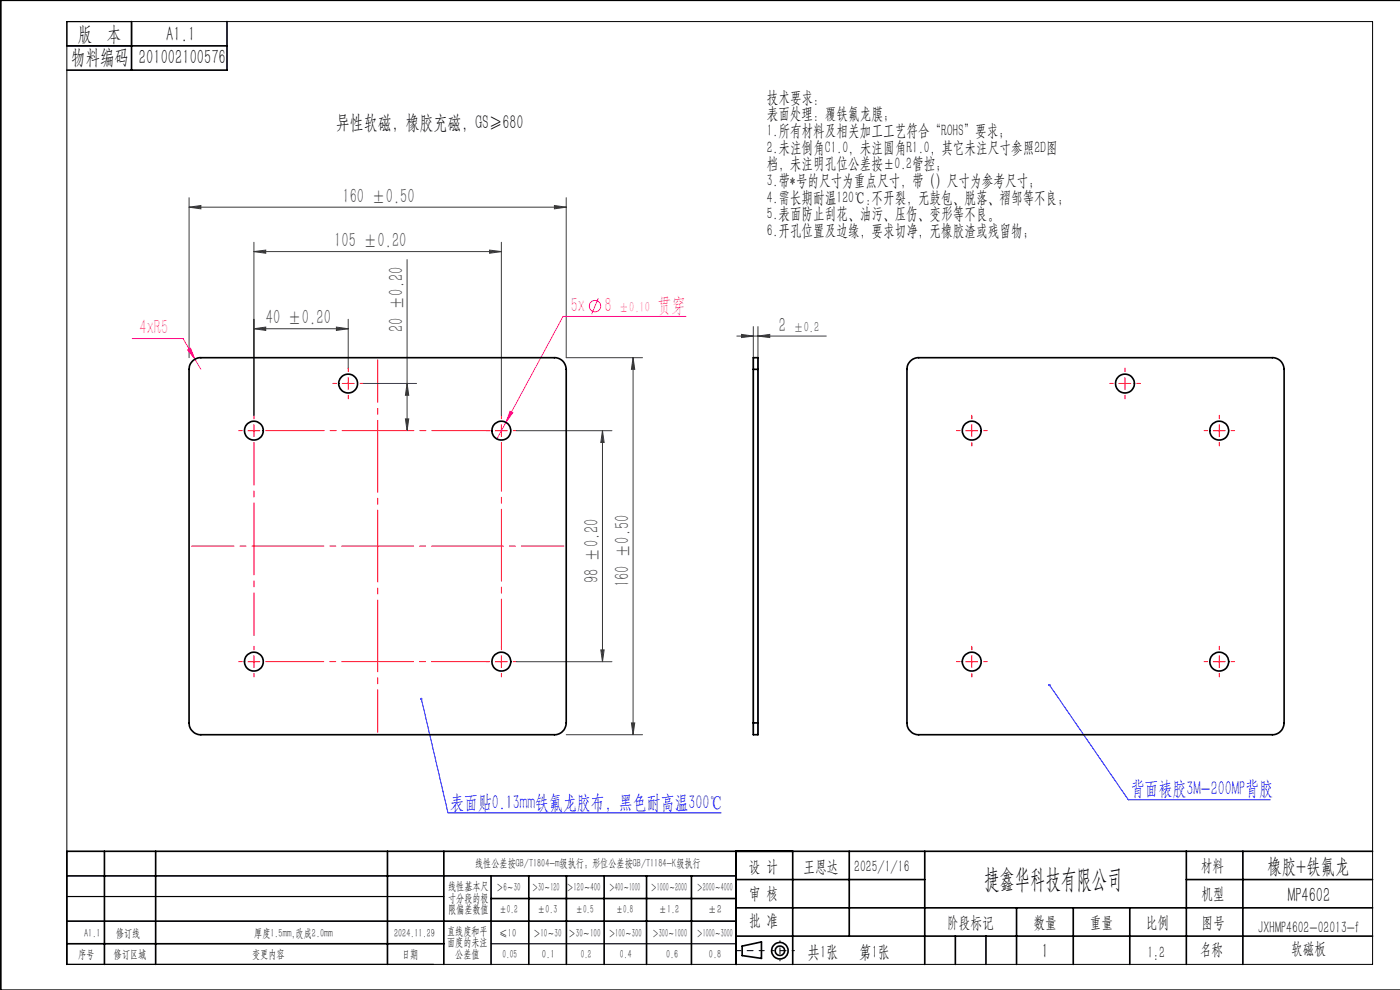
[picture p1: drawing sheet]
<svg xmlns="http://www.w3.org/2000/svg" width="297mm" height="210mm" viewBox="0 0 297 210" stroke-linecap="round" stroke-linejoin="round" font-family="sans-serif">
<g fill="none" stroke="#f0f" stroke-width=".21">
<path d="M28 71.8h10.8l2.5 4.4M39.8 74.2l.6-.3 .9 2.3zM41.3 76.2l1.3 2.1M126.9 63.2l-1.4 3.5M145.5 67.1h-26l-12.2 22.5M107.3 89.6l-1.9 3.5M108.2 87.2l.6 .4-1.5 2z"/>
<circle cx="126.2" cy="64.9" r="1.22"/>
</g>
<g fill="none" stroke="#000" stroke-width=".35">
<path d="M14.2 9.7h34M27.9 4.6v10.3M48.2 4.6v10.3h-34M297.1 .1h-296.9v209.9h296.9M14.2 195.4h142M14.2 185.8h142M22.2 180.6v24M33 180.6v24M82.2 180.6v24M94.2 180.6v24M104.2 185.8v18.8M104.2 190.6h52"/>
<path d="M112.2 185.8v18.8M120.2 185.8v18.8M128.2 185.8v18.8M137.2 185.8v18.8M146.7 185.8v18.8M156.2 180.6v24M156.2 186.6h40M156.2 198.6h135M156.2 192.6h135M168.2 180.6v24M180.2 180.6v18M196.2 180.6v24"/>
<path d="M202.7 198.6v6M209.2 198.6v6M215.7 192.6v12M227.7 192.6v12M239.7 192.6v12M251.7 186.6h39.5M251.7 180.6v24M263.7 180.6v24M291.2 180.6h-277v24M14.2 200.2h80M157.4 200.7l4.1-.9v3.5l-4.1-.6z"/>
<circle cx="165.5" cy="201.7" r="1.74"/>
<circle cx="165.5" cy="201.7" r="1"/>
</g>
<g fill="none" stroke="#3c3c3c" stroke-width=".21">
<path d="M40.1 43.9l2.5-.3v.7zM40.1 41.9v34M40.1 43.9h80M53.9 53.4l2.5-.4v.7zM53.9 51.4v36.7M53.9 53.4h52.5M86.4 55.1v36.3M103.9 53l2.5 .4-2.5 .3zM106.4 51.4v36.7M117.6 43.6l2.5 .3-2.5 .4zM120.1 41.9v34h16.2M53.9 69.7l2.5-.3v.7z"/>
<path d="M53.9 69.7h20M71.4 69.4l2.5 .3-2.5 .4zM73.9 67.7v10.4M134.3 75.9v79.9M134.3 75.9l.4 2.4h-.8zM156.3 71.3h19M157.3 70.9l2.5 .4-2.5 .3zM159.8 69.3v86.5M160.8 71.3l2.5-.4v.7zM160.8 69.3v86.5M77.1 81.3h11.3M86 88.9h.7l-.3 2.5z"/>
<path d="M86.4 81.3l.3 2.5h-.7zM109.6 91.4h20.2M127.8 91.4v49M127.8 91.4l.4 2.5h-.7zM127.5 137.9h.7l-.4 2.5zM109.6 140.4h20.2M120.1 155.8h16.2M133.9 153.3h.8l-.4 2.5z"/>
</g>
<g fill="none" stroke="#f00" stroke-width=".21" stroke-dasharray="15.2 1.3 1.3 1.3">
<path d="M73.9 78.8v-.7M238.7 78.8v-.7M51.4 91.3h-.8M53.9 88.8v-.7M71.4 81.3h-.8M73.9 83.8v.8M76.4 81.3h.7M103.9 91.3h-.8M106.4 88.8v-.7M108.9 91.3h.7M203.7 91.3h-.8M206.2 88.8v-.7"/>
<path d="M206.2 93.8v.8M208.7 91.3h.7M236.2 81.3h-.8M238.7 83.8v.8M241.2 81.3h.7M256.2 91.3h-.8M258.7 88.8v-.7M258.7 93.8v.8M261.2 91.3h.7M53.9 137.8v-.7M106.4 137.8v-.7M206.2 137.8v-.7"/>
<path d="M258.7 137.8v-.7M51.4 140.3h-.8M53.9 142.8v.8M103.9 140.3h-.8M106.4 142.8v.8M108.9 140.3h.7M203.7 140.3h-.8M206.2 142.8v.8M208.7 140.3h.7M256.2 140.3h-.8M258.7 142.8v.8M261.2 140.3h.7"/>
</g>
<path d="M53.9 93.8v41M40.6 115.8h79M80.1 155.3v-79" fill="none" stroke="#f00" stroke-width=".21" stroke-dasharray="15.2 1.3 1.3 1.3" stroke-dashoffset="6.2"/>
<path d="M56.4 91.3h47.6M56.4 140.3h47.4" fill="none" stroke="#f00" stroke-width=".21" stroke-dasharray="15.2 1.3 1.3 1.3" stroke-dashoffset="2.9"/>
<path d="M106.4 93.8v43.7" fill="none" stroke="#f00" stroke-width=".21" stroke-dasharray="15.2 1.3 1.3 1.3" stroke-dashoffset="4.9"/>
<g fill="none" stroke="#f00" stroke-width=".21">
<path d="M52.6 91.4h2.5M53.9 90.1v2.5M72.6 81.3h2.5M73.9 80.1v2.5M105.1 91.4h2.5M106.4 90.1v2.5M204.9 91.4h2.5M206.2 90.1v2.5M237.4 81.3h2.5M238.7 80.1v2.5M257.4 91.4h2.5M258.7 90.1v2.5"/>
<path d="M53.9 139.1v2.5M106.4 139.1v2.5M206.2 139.1v2.5M258.7 139.1v2.5M52.6 140.4h2.5M105.1 140.4h2.5M204.9 140.4h2.5M257.4 140.4h2.5"/>
</g>
<path d="M89.4 148.3l5.6 24.1h58M222.6 145.3l16.8 24.3h30.1" fill="none" stroke="#00f" stroke-width=".21"/>
<path d="M162.1 201.7h-6" fill="none" stroke="#000" stroke-width=".21" stroke-dasharray="15.2 1.3 1.3 1.3" stroke-dashoffset="14.1"/>
<path d="M168.5 201.7h-4.8" fill="none" stroke="#000" stroke-width=".21" stroke-dasharray="15.2 1.3 1.3 1.3" stroke-dashoffset="14.7"/>
<path d="M165.5 199.6v4.2" fill="none" stroke="#000" stroke-width=".21" stroke-dasharray="15.2 1.3 1.3 1.3" stroke-dashoffset="15"/>
<path d="M14.2 4.6h13.7v5.1h-13.7zM14.2 190.2h80M14.2 204.6h77.8M104.2 200.2h52" fill="none" stroke="#000" stroke-width=".25"/>
<path d="M14.2 4.6h277v200h-277z" fill="none" stroke="#000" stroke-width=".21"/>
<path d="M89.2 148.1a.24 .24 0 0 0 .1 .4 .24 .24 0 0 0 .3-.2 .24 .24 0 0 0-.3-.3l.1 .3-.1-.3zM222.4 145.2a.24 .24 0 0 0 0 .4 .24 .24 0 0 0 .4-.2 .24 .24 0 0 0-.3-.3l.1 .2z" fill="#00f"/>
<g fill="#3c3c3c">
<path d="M157.3 70.9l2.5 .4-2.5 .3zM160.8 71.3l2.5-.4v.7z"/>
<path d="M40.1 43.9l2.5-.3v.7zM117.6 43.6l2.5 .3-2.5 .4z"/>
<path d="M103.9 53l2.5 .4-2.5 .3zM53.9 53.4l2.5-.4v.7zM71.4 69.4l2.5 .3-2.5 .4zM53.9 69.7l2.5-.3v.7z"/>
<path d="M86.4 81.3l.3 2.5h-.7zM86 88.9h.7l-.3 2.5z"/>
<path d="M134.3 75.9l.4 2.4h-.8zM133.9 153.3h.8l-.4 2.5zM127.8 91.4l.4 2.5h-.7zM127.5 137.9h.7l-.4 2.5z"/>
</g>
<path d="M108.2 87.2l-.9 2.4 1.5-2zM39.8 74.2l1.5 2-.9-2.3z" fill="#f0f"/>
<g fill="none" stroke="#000" stroke-width=".35">
<path d="M40.9 76.6l.4-.4 1-.3h75.3a2.47 2.47 0 0 1 2.5 2.4v75a2.53 2.53 0 0 1-2.5 2.5h-75a2.53 2.53 0 0 1-2.5-2.5v-75l.2-.9zM159.8 78.3v-2.4h1v2.4M159.8 78.3h1M159.8 78.3v75M160.8 78.3v75M193.1 76.6l.5-.4 1-.3h75.3a2.47 2.47 0 0 1 2.5 2.4v75a2.53 2.53 0 0 1-2.5 2.5h-75a2.53 2.53 0 0 1-2.5-2.5v-75l.2-.9zM159.8 153.3v2.5h1v-2.5M159.8 153.3h1"/>
<circle cx="53.9" cy="91.4" r="1.99"/>
<circle cx="73.9" cy="81.4" r="2"/>
<circle cx="106.4" cy="91.4" r="2"/>
<circle cx="206.2" cy="91.4" r="1.99"/>
<circle cx="238.7" cy="81.4" r="2.01"/>
<circle cx="258.6" cy="91.4" r="2"/>
<circle cx="53.9" cy="140.4" r="1.99"/>
<circle cx="106.4" cy="140.4" r="2"/>
<circle cx="206.1" cy="140.4" r="1.99"/>
<circle cx="258.7" cy="140.4" r="2"/>
</g>
<text font-size="5.6" x="208.8" y="188.3">捷鑫华科技有限公司</text>
<g font-size="4.4">
<text x="16.5" y="8.6">版 本</text>
<text x="35.3" y="8.6">A1.1</text>
<text x="15.1" y="13.7">物料编码</text>
<text x="29.5" y="13.7">201002100576</text>
<text x="268.9" y="185.2">橡胶+铁氟龙</text>
<text x="273.2" y="191.3">MP4602</text>
<text x="221" y="203.2">1</text>
</g>
<g font-size="4.4" fill="#3c3c3c">
<text x="72.6" y="43.1">160 ±0.50</text>
<text x="70.9" y="52.5">105 ±0.20</text>
<text x="56.4" y="68.8">40 ±0.20</text>
<text x="85.5" y="70.4" transform="rotate(-90 85.5 70.4)">20 ±0.20</text>
<text x="165.2" y="70.4">2</text>
<text x="127" y="123.7" transform="rotate(-90 127 123.7)">98 ±0.20</text>
<text x="133.4" y="124.5" transform="rotate(-90 133.4 124.5)">160 ±0.50</text>
</g>
<g font-size="4.4" fill="#f0f">
<text x="29.6" y="70.9">4xR5</text>
<text x="121.1" y="66.2">5x</text>
<text x="128.2" y="66.2">8</text>
<text x="139.4" y="66.2">贯穿</text>
</g>
<text font-size="4.2" x="71.3" y="27.5">异性软磁，橡胶充磁，GS≥680</text>
<g font-size="4.2" fill="#00f">
<text x="95.5" y="171.6">表面贴0.13mm铁氟龙胶布，黑色耐高温300℃</text>
<text x="239.9" y="168.7">背面裱胶3M-200MP背胶</text>
</g>
<g font-size="3.8">
<text x="171.3" y="203.2">共1张</text>
<text x="182.3" y="203.2">第1张</text>
</g>
<g font-size="3.5">
<text x="162.7" y="21.8">技术要求：</text>
<text x="162.7" y="25.3">表面处理：覆铁氟龙膜；</text>
<text x="162.7" y="28.9">1.所有材料及相关加工工艺符合“ROHS”要求；</text>
<text x="162.7" y="32.4">2.未注倒角C1.0，未注圆角R1.0，其它未注尺寸参照2D图</text>
<text x="162.7" y="35.9">档，未注明孔位公差按±0.2管控；</text>
<text x="162.7" y="39.5">3.带*号的尺寸为重点尺寸，带（）尺寸为参考尺寸；</text>
<text x="162.7" y="43">4.需长期耐温120℃:不开裂，无鼓包、脱落、褶邹等不良；</text>
<text x="162.7" y="46.5">5.表面防止刮花、油污、压伤、变形等不良。</text>
<text x="162.7" y="50">6.开孔位置及边缘，要求切净，无橡胶渣或残留物；</text>
<text x="158.9" y="184.9">设 计</text>
<text x="170.5" y="184.9">王恩达</text>
<text x="181.2" y="184.9">2025/1/16</text>
<text x="254.7" y="184.7">材料</text>
<text x="158.9" y="190.8">审 核</text>
<text x="254.9" y="190.7">机型</text>
<text x="158.9" y="196.5">批 准</text>
<text x="200.9" y="196.9">阶段标记</text>
<text x="219.3" y="196.9">数量</text>
<text x="231.2" y="196.9">重量</text>
<text x="243.1" y="196.9">比例</text>
<text x="254.9" y="196.9">图号</text>
<text x="266.9" y="197.9">JXHMP4602-02013-f</text>
<text x="243.4" y="203.2">1:2</text>
<text x="254.5" y="202.5">名称</text>
<text x="273.9" y="202.4">软磁板</text>
</g>
<text font-size="3.1" fill="#f0f" x="131.3" y="66.2">±0.10</text>
<text font-size="3.1" fill="#3c3c3c" x="168.3" y="70.4">±0.2</text>
<g font-size="2.5">
<text x="100.8" y="184">线性公差按GB/T1804-m级执行；形位公差按GB/T1184-K级执行</text>
<text x="95.1" y="188.8">线性基本尺</text>
<text x="95.1" y="191.3">寸分段的极</text>
<text x="105.3" y="189.1">＞6～30</text>
<text x="112.9" y="189.1">＞30～120</text>
<text x="120.2" y="188.9">＞120～400</text>
<text x="129.2" y="188.9">＞400～1000</text>
<text x="138.1" y="189.1">＞1000～2000</text>
<text x="147.8" y="189.1">＞2000～4000</text>
<text x="95.1" y="193.8">限偏差数值</text>
<text x="105.9" y="193.8">±0.2</text>
<text x="114.1" y="193.8">±0.3</text>
<text x="122.2" y="193.8">±0.5</text>
<text x="130.7" y="193.8">±0.8</text>
<text x="139.8" y="193.8">±1.2</text>
<text x="150.2" y="193.8">±2</text>
<text x="16.6" y="203.2">序号</text>
<text x="17.9" y="198.8">A1.1</text>
<text x="24.2" y="203.2">修订区域</text>
<text x="24.6" y="198.9">修订线</text>
<text x="53.5" y="203.2">变更内容</text>
<text x="53.9" y="198.8">厚度1.5mm,改成2.0mm</text>
<text x="83.6" y="198.7">2024.11.29</text>
<text x="85.3" y="203.2">日期</text>
<text x="94.8" y="198.3">直线度和平</text>
<text x="94.8" y="200.7">面度的未注</text>
<text x="96.6" y="203.2">公差值</text>
<text x="105.9" y="198.7">≤10</text>
<text x="106.6" y="203.2">0.05</text>
<text x="113.2" y="198.7">＞10～30</text>
<text x="115" y="203.2">0.1</text>
<text x="120.6" y="198.7">＞30～100</text>
<text x="123.2" y="203.2">0.2</text>
<text x="129.1" y="198.7">＞100～300</text>
<text x="131.5" y="203.2">0.4</text>
<text x="138.4" y="198.7">＞300～1000</text>
<text x="141.3" y="203.2">0.6</text>
<text x="147.8" y="198.7">＞1000～3000</text>
<text x="150.4" y="203.2">0.8</text>
</g>
</svg>
